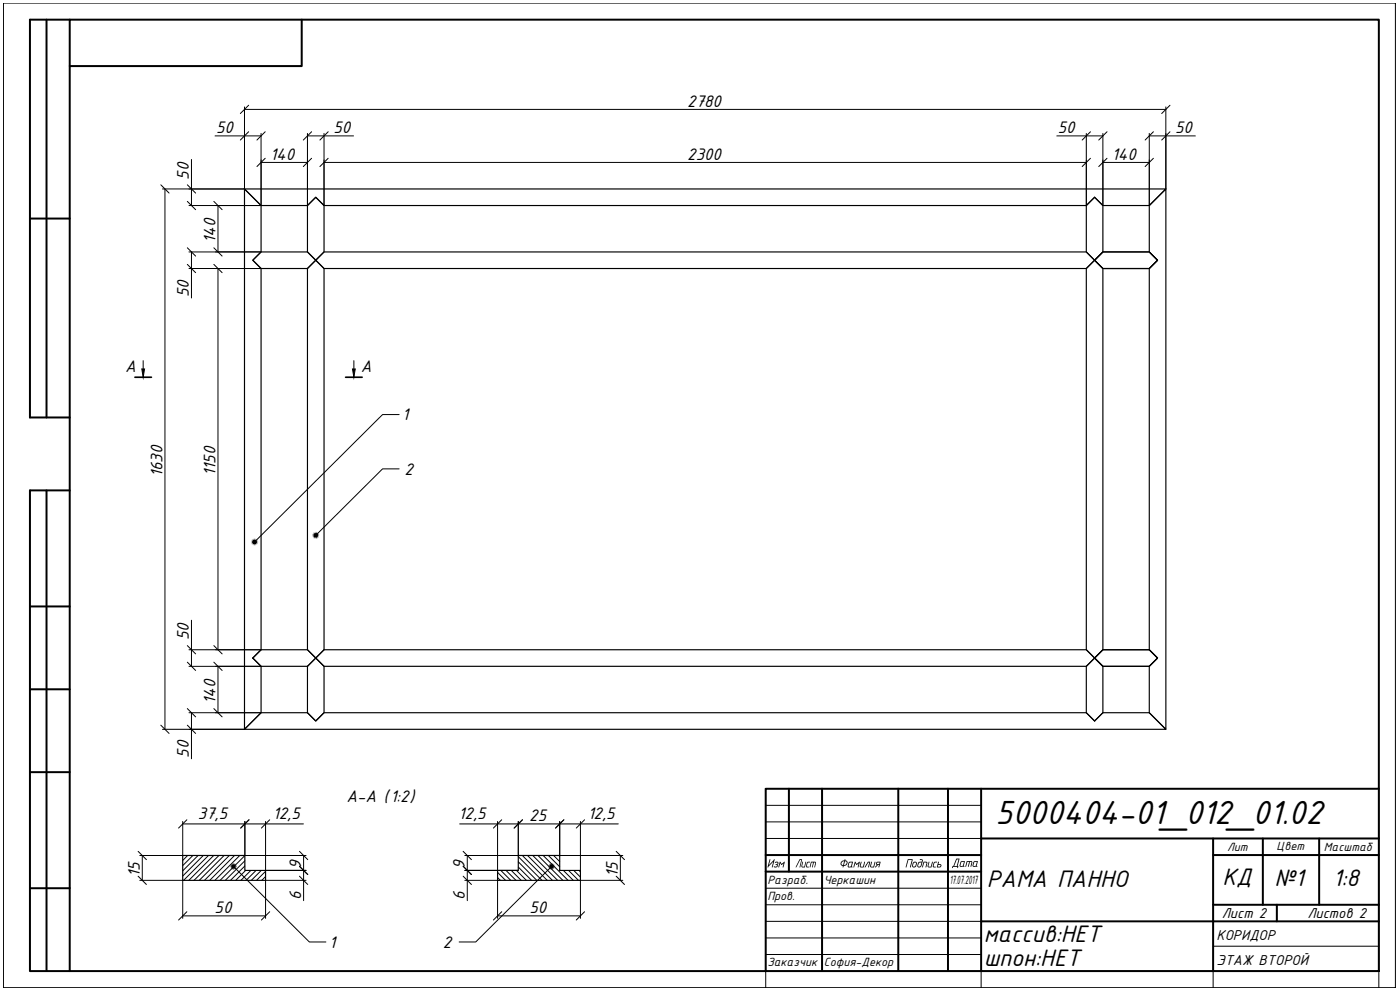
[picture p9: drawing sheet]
<svg xmlns="http://www.w3.org/2000/svg" width="420mm" height="297mm" viewBox="0 0 420 297" stroke-linecap="round" stroke-linejoin="round" font-family="sans-serif">
<g fill="none" stroke="#000" stroke-width=".35">
<path d="M73.4 56.7l5 5v13.9l-2.5 2.5 2.5 2.5v114.4l-2.5 2.4 2.5 2.5v13.9l-5 5zM73.4 56.7h276.5l-5 5h-13.9l-2.5-2.5-2.5 2.5h-228.8l-2.4-2.5-2.5 2.5h-13.9zM328.5 59.2l2.5 2.5v13.9l-2.5 2.5-2.5-2.5v-13.9zM78.4 75.6h13.9l2.5 2.5-2.5 2.5h-13.9l-2.5-2.5zM92.3 61.7l2.5-2.5 2.4 2.5v13.9l-2.4 2.5-2.5-2.5zM97.2 75.6h228.8l2.5 2.5-2.5 2.5h-228.8l-2.4-2.5zM328.5 78.1l2.5-2.5h13.9l2.5 2.5-2.5 2.5h-13.9zM331 75.6h13.9l2.5 2.5-2.5 2.5h-13.9l-2.5-2.5zM344.9 61.7l5-5v162.1l-5-5v-13.9l2.5-2.5-2.5-2.4v-114.4l2.5-2.5-2.5-2.5zM92.3 80.6l2.5-2.5 2.4 2.5v114.4l-4.9 4.9v13.9l2.5 2.5 2.4-2.5v-13.9l-4.9-4.9zM326 80.6l2.5-2.5 2.5 2.5v114.4l-2.5 2.4 2.5 2.5v13.9l-2.5 2.5-2.5-2.5v-13.9l2.5-2.5-2.5-2.4zM78.4 195h13.9l2.5 2.4-2.5 2.5h-13.9l-2.5-2.5z"/>
<path d="M94.8 197.4l2.4-2.4h228.8l2.5 2.4-2.5 2.5h-228.8zM331 195h13.9l2.5 2.4-2.5 2.5h-13.9l-2.5-2.5zM78.4 213.8h13.9l2.5 2.5 2.4-2.5h228.8l2.5 2.5 2.5-2.5h13.9l5 5h-276.5zM54.8 256.7h18.7v4.5h6.2v2.9h-24.9zM149.3 261.2h6.2v-4.5h12.5v4.5h6.2v2.9h-24.9z"/>
</g>
<g fill="none" stroke="#000" stroke-width=".3">
<path d="M1 .9h417.8v295.4h-417.8zM413.8 236.7v59.6M229.8 241.6h64.7M229.8 246.6h64.7M229.8 251.6h64.7M229.8 266.5h64.7M229.8 271.5h64.7M229.8 276.4h64.7M229.8 281.4h64.7M229.8 286.4h64.7M294.5 291.4v4.9M364.1 291.4v4.9"/>
<path d="M364.1 283.9h49.7M413.8 291.4h-184v4.9"/>
</g>
<g fill="none" stroke="#000" stroke-width=".6">
<path d="M14 5.9v119.4M20.9 5.9h-11.9v119.4h11.9M20.9 5.9h392.9v285.5h-392.9zM90.5 5.9v13.9h-69.6M9 65.6h11.9M14 147.1v144.3M20.9 147.1h-11.9v144.3h11.9M9 182h11.9M9 206.8h11.9M9 231.7h11.9M236.8 236.7v24.8M246.7 236.7v54.7"/>
<path d="M269.6 236.7v54.7M284.5 236.7v54.7M294.5 236.7v54.7M413.8 236.7h-184v54.7M229.8 256.6h64.7M294.5 251.6h119.3M364.1 256.6h49.7M364.1 251.6v39.8M379 251.6v19.9M395.9 251.6v19.9M9 266.5h11.9M229.8 261.5h64.7"/>
<path d="M294.5 276.4h119.3M364.1 271.5h49.7M383.2 271.5v4.9"/>
</g>
<g fill="none" stroke="#000" stroke-width=".3">
<path d="M73.4 32.1v24.6h-24.6M73.4 32.8h276.5M349.9 32.1v24.6M49.5 56.7v162.1M57.5 47.8v13.9M64.5 40.8h13.9M78.4 40v21.7h-21.7M78.4 48.7h13.9M92.3 40.8h13.8M92.3 40v21.7M97.2 48.7h228.8M97.2 40v21.7"/>
<path d="M317.2 40.8h13.8M326 40v21.7M331 48.7h13.9M331 40v21.7M344.9 40.8h13.8M344.9 40v21.7M56.7 75.6h21.7M57.5 75.6v13.8M65.4 61.7v13.9M56.7 80.6h21.7M65.4 80.6v114.4M56.7 195h21.7"/>
<path d="M56.7 199.9h21.7M57.5 186.1v13.8M65.4 199.9v13.9M48.8 218.8h24.6M56.7 213.8h21.7M57.5 213.8v13.9M42.7 256.7v7.4M54.8 246.5v10.2h-12.9M54.8 247.2h36.3M73.5 246.5v10.2h18.4M79.7 246.5v14.7h12.2M91.1 256.7v13.5"/>
<path d="M138 247.2h47.6M140.2 256.7v13.5M149.3 246.5v14.7M155.5 246.5v10.2h-16M168 246.5v10.2h18.9M174.2 246.5v14.7M186.2 256.7v7.4M41.9 264.1h12.9v11.4M54.8 274.8h24.9M91.9 264.1h-12.2v11.4M139.5 264.1h9.8v11.4M139.5 261.2h16"/>
<path d="M149.3 274.8h24.9M186.9 264.1h-12.7v11.4"/>
</g>
<g fill="none" stroke="#000" stroke-width=".3">
<path d="M74.6 39.5l-2.5 2.5M74.6 31.6l-2.5 2.5M79.6 39.5l-2.5 2.5M93.5 39.5l-2.5 2.5M98.5 39.5l-2.5 2.5M327.3 39.5l-2.5 2.5M332.2 39.5l-2.5 2.5M346.2 39.5l-2.5 2.5M351.1 39.5l-2.5 2.5M351.1 31.6l-2.5 2.5M48.3 55.5l2.4 2.4M56.2 55.5l2.5 2.4"/>
<path d="M79.6 47.5l-2.5 2.5M93.5 47.5l-2.5 2.5M98.5 47.5l-2.5 2.5M327.3 47.5l-2.5 2.5M332.2 47.5l-2.5 2.5M346.2 47.5l-2.5 2.5M56.2 60.4l2.5 2.5M56.2 79.3l2.5 2.5M56.2 74.3l2.5 2.5M64.2 74.3l2.5 2.5M64.2 60.4l2.5 2.5M64.2 79.3l2.5 2.5"/>
<path d="M119.8 124.4h-5l-38.4 38.2M119.8 140.7h-5l-20 19.9M56.2 198.7l2.5 2.5M56.2 193.7l2.5 2.5M64.2 193.7l2.5 2.5M64.2 198.7l2.5 2.5M48.3 217.6l2.4 2.5M56.2 217.6l2.5 2.5M56.2 212.6l2.5 2.5M64.2 212.6l2.5 2.5M41.5 255.4l2.4 2.5M56.1 246l-2.5 2.5"/>
<path d="M70.1 260l22.7 22.6h5M74.7 246l-2.5 2.5M80.9 246l-2.4 2.5M89.9 255.4l2.5 2.5M89.9 259.9l2.5 2.5M139 255.4l2.5 2.5M139 259.9l2.5 2.5M150.6 246l-2.5 2.5M156.8 246l-2.5 2.5M165.5 260l-22.7 22.6h-5M169.2 246l-2.5 2.5M175.4 246l-2.5 2.5"/>
<path d="M184.9 255.4l2.5 2.5M41.5 262.9l2.4 2.5M56.1 273.6l-2.5 2.4M80.9 273.6l-2.4 2.4M89.9 262.9l2.5 2.5M139 262.9l2.5 2.5M150.6 273.6l-2.5 2.4M175.4 273.6l-2.5 2.4M184.9 262.9l2.5 2.5"/>
</g>
<g fill="none" stroke="#000" stroke-width=".3">
<path d="M56.3 256.7l-1.5 1.5M57.9 256.7l-3.1 3M59.4 256.7l-4.6 4.6M61 256.7l-6.2 6.2M62.6 256.7l-7.5 7.4M64.1 256.7l-7.4 7.4M65.7 256.7l-7.5 7.4M67.3 256.7l-7.5 7.4M68.8 256.7l-7.4 7.4M70.4 256.7l-7.5 7.4M71.9 256.7l-7.4 7.4M73.5 256.7l-7.4 7.4"/>
<path d="M73.5 258.3l-5.9 5.8M73.5 259.8l-4.3 4.3M155.5 257l7.2 7.1M155.5 258.6l5.6 5.5M156.8 256.7l7.4 7.4M158.3 256.7l7.5 7.4M159.9 256.7l7.5 7.4M161.5 256.7l7.4 7.4M163 256.7l7.5 7.4M164.6 256.7l3.4 3.4M166.1 256.7l1.9 1.8M167.7 256.7l.3 .2"/>
<path d="M73.7 261.2l-3 2.9M75.3 261.2l-3 2.9M76.9 261.2l-3 2.9M78.4 261.2l-3 2.9M79.7 263l-1.1 1.1M79.7 261.4l-2.7 2.7M149.3 263.3l.9 .8M149.3 261.7l2.4 2.4M150.3 261.2l3 2.9M151.9 261.2l2.9 2.9M153.4 261.2l3 2.9M155 261.2l3 2.9"/>
<path d="M155.5 260.1l4 4M169.1 261.2l2.9 2.9M170.6 261.2l3 2.9M172.2 261.2l2 2M173.7 261.2l.5 .4"/>
</g>
<path d="M40.5 113.2h5M103.7 113.2h5" fill="none" stroke="#000" stroke-width=".5"/>
<path d="M43 108.2v2.5M106.2 108.2v2.5" fill="none" stroke="#000" stroke-width=".3"/>
<path d="M42.6 110.7h.8l-.4 2.5zM105.8 110.7h.8l-.4 2.5z" fill="#000" stroke="#000" stroke-width=".3"/>
<g fill="#000" stroke="#000" stroke-width=".3">
<path d="M76.1 162.6h.3zM76.1 162.7l.3-.1zM76.1 162.8l.3-.2z"/>
<path d="M76.2 162.8l.2-.2zM76.4 162.6l-.1 .3zM76.4 162.6l-.1 .3z"/>
<path d="M76.2 162.4l.2 .2zM76.1 162.5l.3 .1zM76.1 162.5l.3 .1z"/>
<path d="M76.4 162.6v.3zM76.4 162.6l.1 .3zM76.4 162.6l.2 .2z"/>
<path d="M76.3 162.3l.1 .3zM76.2 162.3l.2 .3zM76.2 162.4l.2 .2z"/>
<path d="M76.4 162.6l.3 .2zM76.4 162.6l.3 .2zM76.4 162.6h.3z"/>
<path d="M76.5 162.3l-.1 .3zM76.5 162.3l-.1 .3zM76.4 162.3v.3z"/>
<path d="M76.4 162.6h.3zM76.4 162.6l.3-.1zM76.4 162.6l.3-.1z"/>
<path d="M94.5 160.6h.3zM94.5 160.7l.3-.1zM94.5 160.8l.3-.2z"/>
<path d="M94.5 160.8l.3-.2zM94.8 160.6l-.1 .3zM94.8 160.6v.3z"/>
<path d="M94.5 160.4l.3 .2zM94.5 160.5l.3 .1zM94.5 160.5l.3 .1z"/>
<path d="M94.8 160.6v.3zM94.8 160.6l.1 .3zM94.8 160.6l.2 .3z"/>
<path d="M94.7 160.3l.1 .3zM94.6 160.4l.2 .2zM94.5 160.4l.3 .2z"/>
<path d="M94.8 160.6l.2 .3zM94.8 160.6l.3 .1zM94.8 160.6h.3z"/>
<path d="M94.9 160.4l-.1 .2zM94.8 160.3v.3zM94.8 160.3v.3z"/>
<path d="M94.8 160.6h.3zM94.8 160.6l.3-.1zM94.8 160.6l.2-.2z"/>
<path d="M69.8 260h.3zM69.8 260.1l.3-.1zM69.8 260.1l.3-.1z"/>
<path d="M69.9 259.8l.2 .2zM69.8 259.8l.3 .2zM69.8 259.9l.3 .1z"/>
<path d="M70 259.7l.1 .3zM69.9 259.7l.2 .3zM69.9 259.8l.2 .2z"/>
<path d="M70.2 259.7l-.1 .3zM70.1 259.7v.3zM70.1 259.7v.3z"/>
<path d="M70.1 260h.3zM70.1 260l.2-.2zM70.1 260l.2-.2z"/>
<path d="M165.2 260h.3zM165.2 260.1l.3-.1zM165.3 260.1l.2-.1z"/>
<path d="M165.3 259.8l.2 .2zM165.3 259.8l.2 .2zM165.2 259.9l.3 .1z"/>
<path d="M165.5 259.7v.3zM165.4 259.7l.1 .3zM165.3 259.8l.2 .2z"/>
<path d="M165.7 259.7l-.2 .3zM165.6 259.7l-.1 .3zM165.5 259.7v.3z"/>
<path d="M165.5 260h.3zM165.5 260l.3-.2zM165.8 259.8l-.3 .2z"/>
<path d="M70.1 260l-.2 .2zM70.1 260l-.1 .3zM70.1 260v.3z"/>
<path d="M70.1 260l.1 .3zM70.1 260l.1 .3zM70.1 260l.1 .2z"/>
<path d="M70.1 260l.2 .2zM70.1 260l.3 .1zM70.1 260h.3z"/>
<path d="M165.3 260.2l.2-.2zM165.5 260v.3zM165.5 260v.3z"/>
<path d="M165.5 260v.3zM165.5 260l.1 .3zM165.5 260l.3 .2z"/>
<path d="M165.5 260l.3 .2zM165.5 260l.3 .1zM165.5 260h.3z"/>
</g>
<text font-size="10.8" x="298.8" y="247.2">5000404-01_012_01.02</text>
<g font-size="7.7">
<text x="296.2" y="266">РАМА ПАННО</text>
<text x="366.9" y="265.6">КД</text>
<text x="382.4" y="266">№1</text>
<text x="400" y="266">1:8</text>
<text x="295.2" y="282.8">массив:НЕТ</text>
<text x="295.2" y="289.8">шпон:НЕТ</text>
</g>
<g font-size="5.4">
<text x="206.3" y="32">2780</text>
<text x="64.9" y="40">50</text>
<text x="100.1" y="40">50</text>
<text x="317.5" y="40">50</text>
<text x="352.7" y="40">50</text>
<text x="81.1" y="48">140</text>
<text x="206.3" y="48">2300</text>
<text x="333.7" y="48">140</text>
<text x="56.7" y="53.9" transform="rotate(-90 56.7 53.9)">50</text>
<text x="64.7" y="72.9" transform="rotate(-90 64.7 72.9)">140</text>
<text x="56.7" y="89.1" transform="rotate(-90 56.7 89.1)">50</text>
<text x="37.6" y="111.7">A</text>
<text x="108.3" y="111.7">A</text>
<text x="120.7" y="126.1">1</text>
<text x="48.8" y="143.1" transform="rotate(-90 48.8 143.1)">1630</text>
<text x="64.7" y="142.7" transform="rotate(-90 64.7 142.7)">1150</text>
<text x="121.4" y="142.4">2</text>
<text x="56.7" y="192.1" transform="rotate(-90 56.7 192.1)">50</text>
<text x="64.7" y="211.1" transform="rotate(-90 64.7 211.1)">140</text>
<text x="56.7" y="227.3" transform="rotate(-90 56.7 227.3)">50</text>
<text x="59.4" y="245.8">37,5</text>
<text x="81.9" y="245.8">12,5</text>
<text x="103.9" y="240.5">A-A (1:2)</text>
<text x="137.6" y="245.8">12,5</text>
<text x="176.4" y="245.8">12,5</text>
<text x="158.9" y="246.5">25</text>
<text x="41.9" y="263.3" transform="rotate(-90 41.9 263.3)">15</text>
<text x="90.4" y="260.7" transform="rotate(-90 90.4 260.7)">9</text>
<text x="139.5" y="260.7" transform="rotate(-90 139.5 260.7)">9</text>
<text x="185.4" y="263.3" transform="rotate(-90 185.4 263.3)">15</text>
<text x="64.4" y="274.1">50</text>
<text x="90.4" y="270.1" transform="rotate(-90 90.4 270.1)">6</text>
<text x="139.5" y="270.1" transform="rotate(-90 139.5 270.1)">6</text>
<text x="158.9" y="274.1">50</text>
<text x="98.7" y="284.4">1</text>
<text x="132.9" y="284.4">2</text>
</g>
<g font-size="4.6">
<text x="366.7" y="275.4">Лист 2</text>
<text x="392.4" y="275.4">Листов 2</text>
<text x="365.1" y="282">КОРИДОР</text>
<text x="365.1" y="289.5">ЭТАЖ ВТОРОЙ</text>
</g>
<g font-size="3.9">
<text x="368.3" y="255.3">Лит</text>
<text x="383.1" y="255.1">Цвет</text>
<text x="397.3" y="255.3">Масштаб</text>
<text x="230.1" y="260.3">Изм</text>
<text x="238.5" y="260.3">Лист</text>
<text x="251.7" y="260.3">Фамилия</text>
<text x="271.5" y="260.3">Подпись</text>
<text x="285.5" y="260.1">Дата</text>
<text x="230.3" y="265.1">Разраб.</text>
<text x="247.2" y="265.1">Черкашин</text>
<text x="285" y="265.1">17.07.2017</text>
<text x="230.3" y="270.1">Пров.</text>
<text x="230.3" y="290">Заказчик София-Декор</text>
</g>
</svg>
